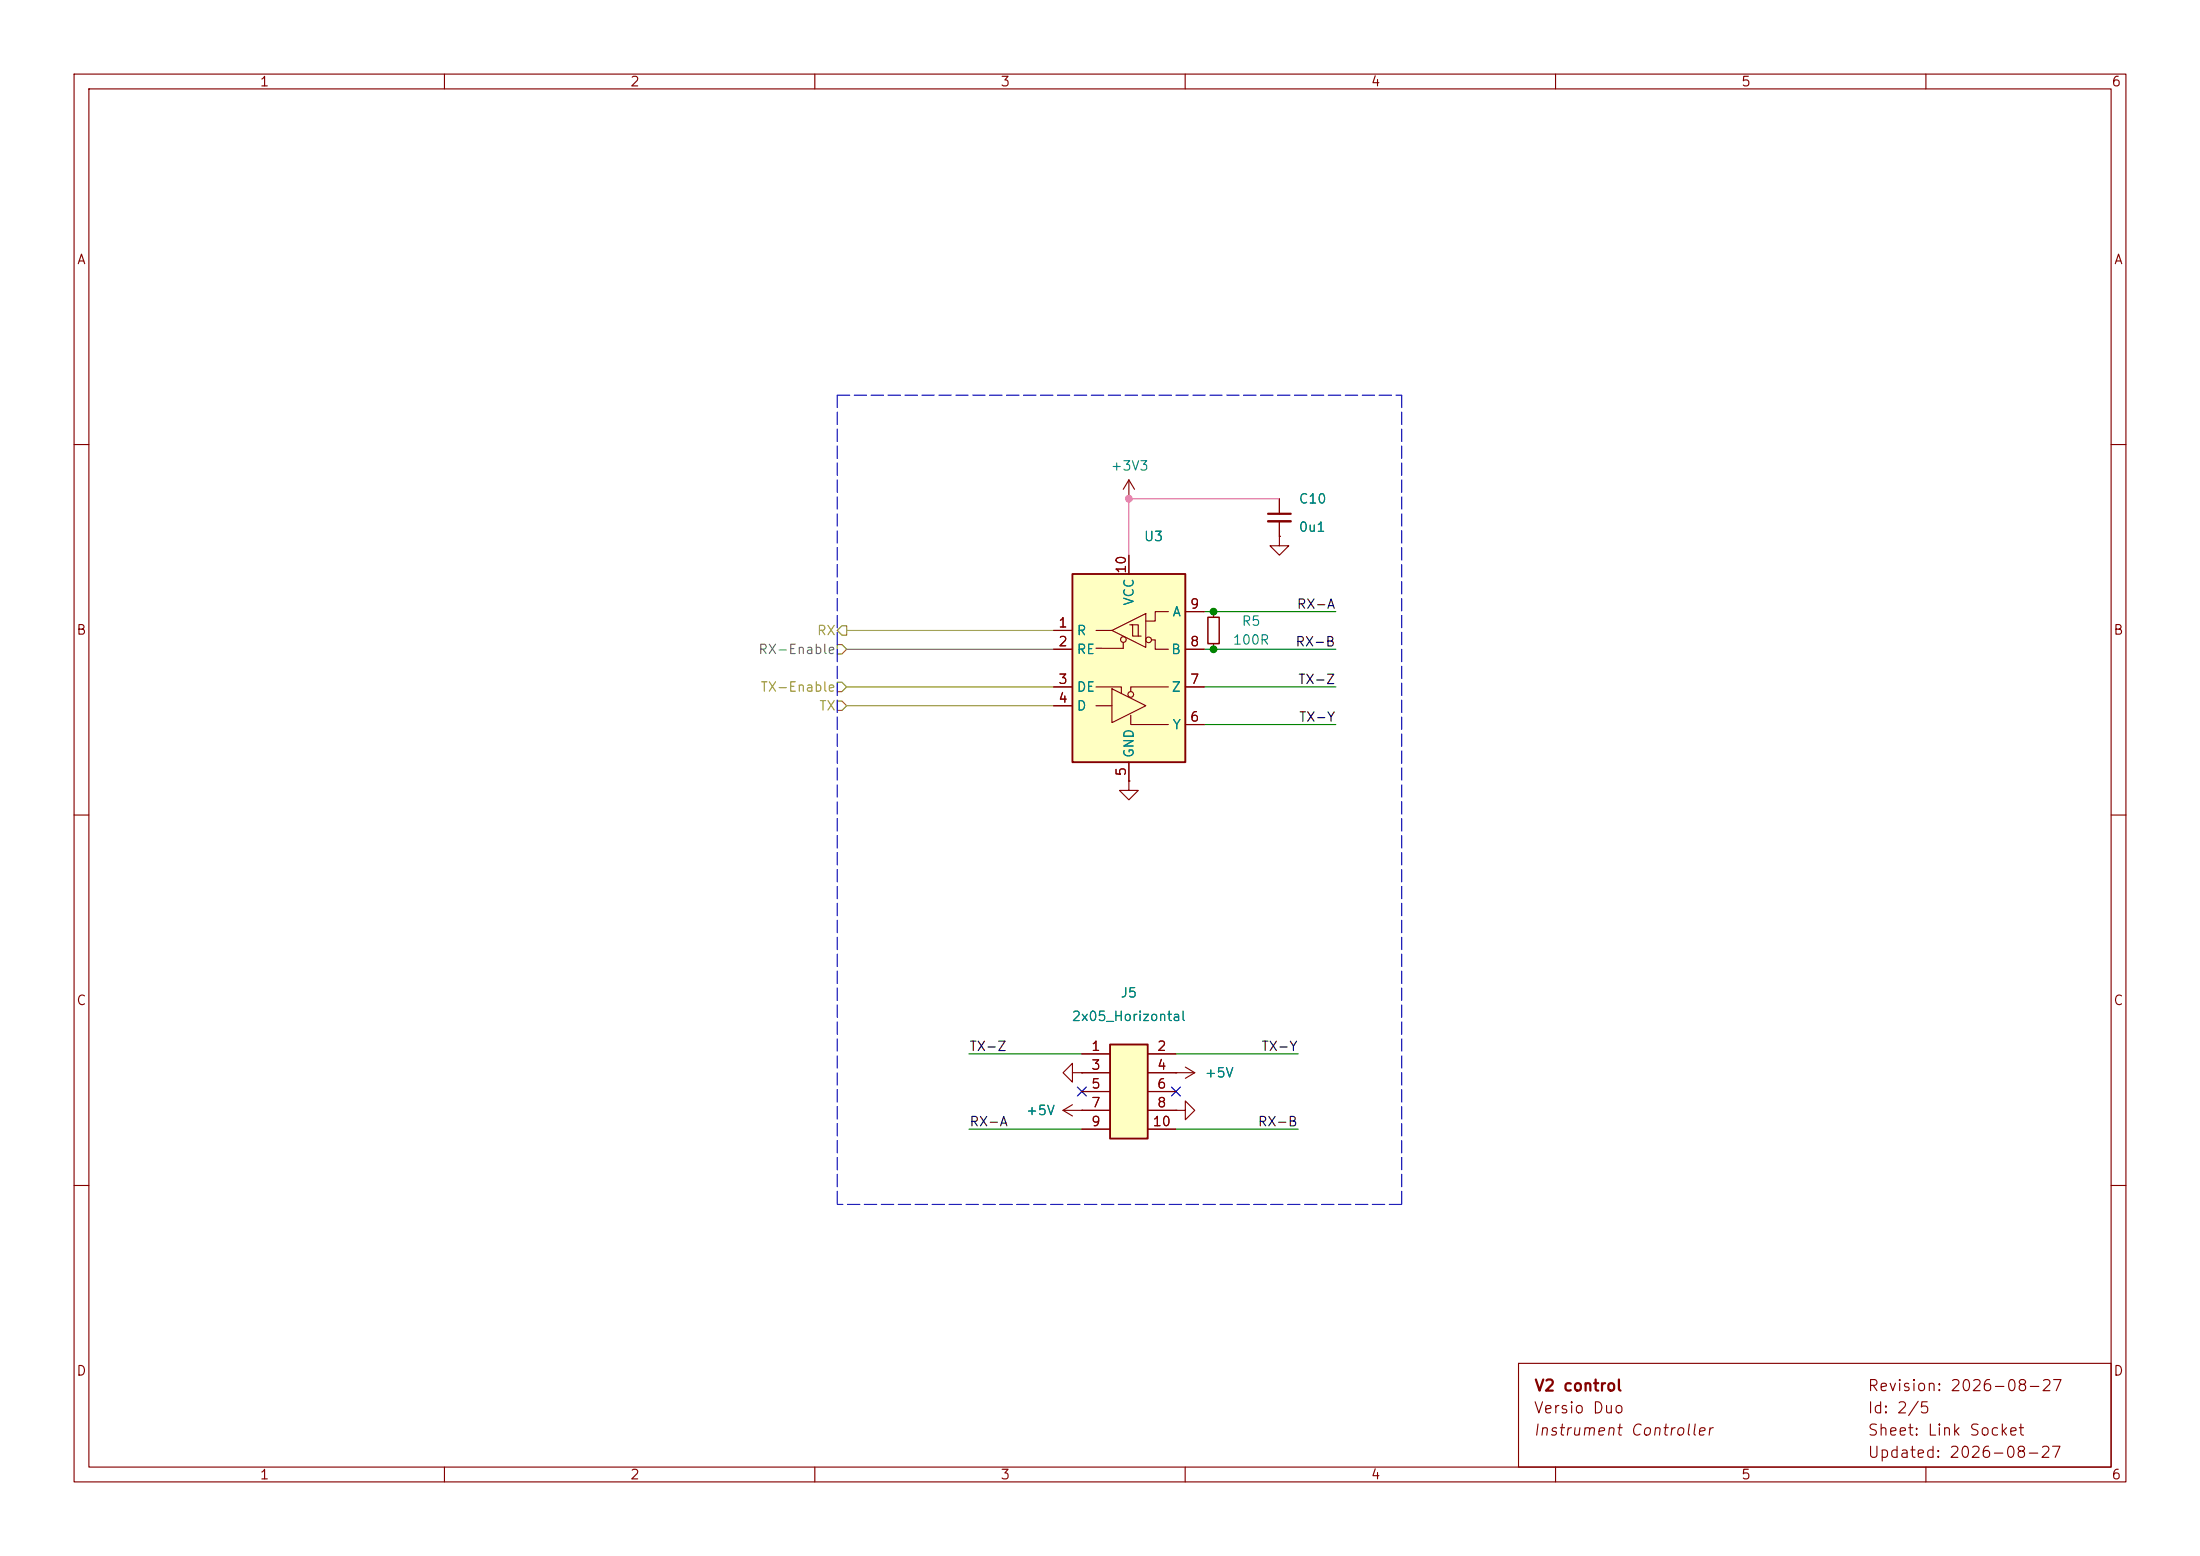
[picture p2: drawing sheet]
<svg xmlns="http://www.w3.org/2000/svg" width="297mm" height="210mm" viewBox="0 0 297 210" stroke-linecap="round" stroke-linejoin="round" font-family="sans-serif">
<g fill="none" stroke="#840000" stroke-width=".15">
<path d="M10 10h277v190h-277zM12 12h273v186h-273zM60 10v2M110 10v2M160 10v2M210 10v2M260 10v2M10 60h2M152.4 67.3h.1M152.4 64.8l-.8 1.2M152.4 64.8l.8 1.2M152.4 64.8v2.5"/>
<path d="M172.7 72.4v1.3h1.3l-1.3 1.2-1.3-1.2h1.3M172.7 72.4h.1M285 60h2M163.8 82.6v.7M163.8 86.9v.7M10 110h2M285 110h2M143.5 149.9l1.3 .7M143.5 149.9h2.5M144.8 149.1l-1.3 .8M146 149.9h.1M10 160h2"/>
<path d="M285 160h2M60 198v2M110 198v2M160 198v2M205 184h80v14h-80zM210 198v2M260 198v2"/>
</g>
<path d="M163.1 83.3h1.5v3.6h-1.5z" fill="none" stroke="#840000" stroke-width=".2"/>
<path d="M149.9 141h5v12.7h-5z" fill="#ffffc2"/>
<path d="M149.9 141h5v12.7h-5z" fill="none" stroke="#840000" stroke-width=".25"/>
<g fill="none" stroke="#840000" stroke-width=".15">
<path d="M172.7 67.3v2M172.7 70.4v2M152.4 105.4v1.3h1.3l-1.3 1.3-1.3-1.3h1.3M152.4 105.4h.1M146 142.2h3.9M146 144.8h3.9M146 147.3h3.9M146 149.9h3.9M146 152.4h3.9M154.9 142.2h3.8M154.9 144.8h3.8M154.9 147.3h3.8"/>
<path d="M154.9 149.9h3.8M154.9 152.4h3.8"/>
</g>
<path d="M171.2 69.3h3" fill="none" stroke="#840000" stroke-width=".3"/>
<path d="M171.2 70.4h3" fill="none" stroke="#840000" stroke-width=".33"/>
<path d="M144.8 77.5h15.2v25.4h-15.2z" fill="#ffffc2"/>
<path d="M144.8 77.5h15.2v25.4h-15.2z" fill="none" stroke="#840000" stroke-width=".25"/>
<g fill="none" stroke="#840000" stroke-width=".15">
<path d="M152.4 74.9v2.6M172.7 72.4h.1M172.7 67.3v2M172.7 70.4v2M142.2 95.3h2.6M142.2 85.1h2.6M142.2 87.6h2.6M142.2 92.7h2.6M148 92.7h3.4v.9M148 95.3h2.1M148 85.1h2.1M150.1 93l4.6 2.3-4.6 2.2z"/>
<path d="M150.1 85.1l4.6-2.3v4.6zM151.6 86.7v.8h-3.6M152.5 84.3h.4v1.6h1.2M152.7 96.5v1.3h5M152.8 84.3h.9v1.6M155.4 86.4h.6v1.2h1.7M157.7 82.6h-1.7v1.2h-1.3M157.7 92.7h-5v.6M160 87.6h2.6M160 92.7h2.6M160 97.8h2.6M160 82.6h2.6"/>
<path d="M152.4 105.4h.1M152.4 102.9v2.5M144.8 144.8v-1.3l-1.3 1.3 1.3 1.3v-1.3h1.2M146 144.8h.1M146 149.9h.1M146 144.8h3.9M146 142.2h3.9M146 147.3h3.9M146 149.9h3.9M146 152.4h3.9M154.9 144.8h6.4M154.9 142.2h3.8"/>
<path d="M154.9 147.3h3.8M154.9 149.9h3.8M154.9 152.4h3.8M158.7 149.9h1.3v-1.3l1.3 1.3-1.3 1.2v-1.2M158.7 149.9h.1M158.7 144.8h.1M160 144l1.3 .8M161.3 144.8l-1.3 .7"/>
<circle cx="151.7" cy="86.3" r=".38"/>
<circle cx="152.7" cy="93.7" r=".38"/>
<circle cx="155.1" cy="86.4" r=".38"/>
</g>
<path d="M113 87h.7l.6 .6-.6 .7h-.7zM113 92.1h.7l.6 .6-.6 .6h-.7zM113 94.6h.7l.6 .7-.6 .6h-.7zM113.7 84.5h.6v1.2h-.6l-.7-.6z" fill="none" stroke="#848400" stroke-width=".15"/>
<path d="M113 53.3v109.3M113 53.3h76.2M189.2 53.3v109.3M189.2 162.6h-76.2" fill="none" stroke="#0000c2" stroke-width=".15" stroke-dasharray="1.7 .6"/>
<path d="M162.6 97.8h17.7M162.6 82.6h17.7M162.6 87.6h17.7M162.6 92.7h17.7M130.8 142.2h15.2M130.8 152.4h15.2M158.7 142.2h16.6M158.7 152.4h16.6" fill="none" stroke="#008400" stroke-width=".15"/>
<path d="M114.3 92.7h27.9M114.3 85.1h27.9M114.3 95.3h27.9" fill="none" stroke="#a3a30c" stroke-width=".15"/>
<path d="M114.3 87.6h27.9" fill="none" stroke="#676767" stroke-width=".15"/>
<path d="M172.7 67.3h-20.3v7.6" fill="none" stroke="#ff5cbb" stroke-width=".15"/>
<path d="M145.4 146.7l1.3 1.2M146.7 146.7l-1.3 1.2M158.1 146.7l1.3 1.2M159.4 146.7l-1.3 1.2" fill="none" stroke="#000084" stroke-width=".15"/>
<circle cx="152.4" cy="67.3" r=".46" fill="#ff5cbb" stroke="#ff5cbb" stroke-width=".14"/>
<g fill="#008400" stroke="#008400" stroke-width=".14">
<circle cx="163.8" cy="82.6" r=".46"/>
<circle cx="163.8" cy="87.6" r=".46"/>
</g>
<g font-size="1.5" fill="#840000">
<text x="207" y="191.1">Versio Duo</text>
<text x="207" y="188.1">V2 control</text>
<text x="252" y="188.1">Revision: 2026-08-27</text>
<text x="252" y="191.1">Id: 2/5</text>
<text x="206.9" y="194.1">Instrument Controller</text>
<text x="252" y="197.1">Updated: 2026-08-27</text>
<text x="252" y="194.1">Sheet: Link Socket</text>
</g>
<g font-size="1.3" fill="#840000">
<text x="35" y="12">1</text>
<text x="85" y="12">2</text>
<text x="135" y="12">3</text>
<text x="185" y="12">4</text>
<text x="235" y="12">5</text>
<text x="285" y="12">6</text>
<text x="10.3" y="36">A</text>
<text x="285.3" y="36">A</text>
<text x="152.3" y="77.5" transform="rotate(-90 152.3 77.5)">10</text>
<text x="160.6" y="82.5">9</text>
<text x="10.2" y="86">B</text>
<text x="142.8" y="85">1</text>
<text x="142.8" y="87.5">2</text>
<text x="160.6" y="87.5">8</text>
<text x="285.2" y="86">B</text>
<text x="142.8" y="92.6">3</text>
<text x="142.8" y="95.2">4</text>
<text x="160.6" y="92.6">7</text>
<text x="160.6" y="97.7">6</text>
<text x="152.3" y="104.9" transform="rotate(-90 152.3 104.9)">5</text>
<text x="10.2" y="136">C</text>
<text x="285.2" y="136">C</text>
<text x="147.2" y="142.2">1</text>
<text x="156.1" y="142.2">2</text>
<text x="147.2" y="144.7">3</text>
<text x="147.2" y="147.2">5</text>
<text x="147.2" y="149.8">7</text>
<text x="156.1" y="144.7">4</text>
<text x="156.1" y="147.2">6</text>
<text x="156.1" y="149.8">8</text>
<text x="147.2" y="152.3">9</text>
<text x="155.5" y="152.3">10</text>
<text x="10.2" y="186">D</text>
<text x="285.2" y="186">D</text>
<text x="35" y="200">1</text>
<text x="85" y="200">2</text>
<text x="135" y="200">3</text>
<text x="185" y="200">4</text>
<text x="235" y="200">5</text>
<text x="285" y="200">6</text>
</g>
<g font-size="1.3" fill="#008484">
<text x="149.8" y="63.8">+3V3</text>
<text x="175.2" y="68.3">C10</text>
<text x="154.3" y="73.4">U3</text>
<text x="175.2" y="72.1">0u1</text>
<text x="153.4" y="81.8" transform="rotate(-90 153.4 81.8)">VCC</text>
<text x="158.2" y="83.5">A</text>
<text x="145.3" y="86.1">R</text>
<text x="145.3" y="88.6">RE</text>
<text x="158" y="88.6">B</text>
<text x="166.3" y="87.3">100R</text>
<text x="167.5" y="84.8">R5</text>
<text x="145.3" y="93.7">DE</text>
<text x="158.1" y="93.7">Z</text>
<text x="145.3" y="96.2">D</text>
<text x="158.2" y="98.8">Y</text>
<text x="153.4" y="102.4" transform="rotate(-90 153.4 102.4)">GND</text>
<text x="151.2" y="134.9">J5</text>
<text x="144.6" y="138.1">2x05_Horizontal</text>
<text x="162.5" y="145.7">+5V</text>
<text x="138.4" y="150.8">+5V</text>
</g>
<g font-size="1.3">
<text x="175" y="82.5">RX-A</text>
<text x="174.8" y="87.6">RX-B</text>
<text x="175.2" y="92.6">TX-Z</text>
<text x="175.3" y="97.7">TX-Y</text>
<text x="130.8" y="142.2">TX-Z</text>
<text x="170.2" y="142.2">TX-Y</text>
<text x="130.8" y="152.3">RX-A</text>
<text x="169.7" y="152.3">RX-B</text>
</g>
<text font-size="1.3" fill="#676767" x="102.3" y="88.6">RX-Enable</text>
<g font-size="1.3" fill="#a3a30c">
<text x="110.2" y="86.1">RX</text>
<text x="102.6" y="93.7">TX-Enable</text>
<text x="110.5" y="96.2">TX</text>
</g>
</svg>
